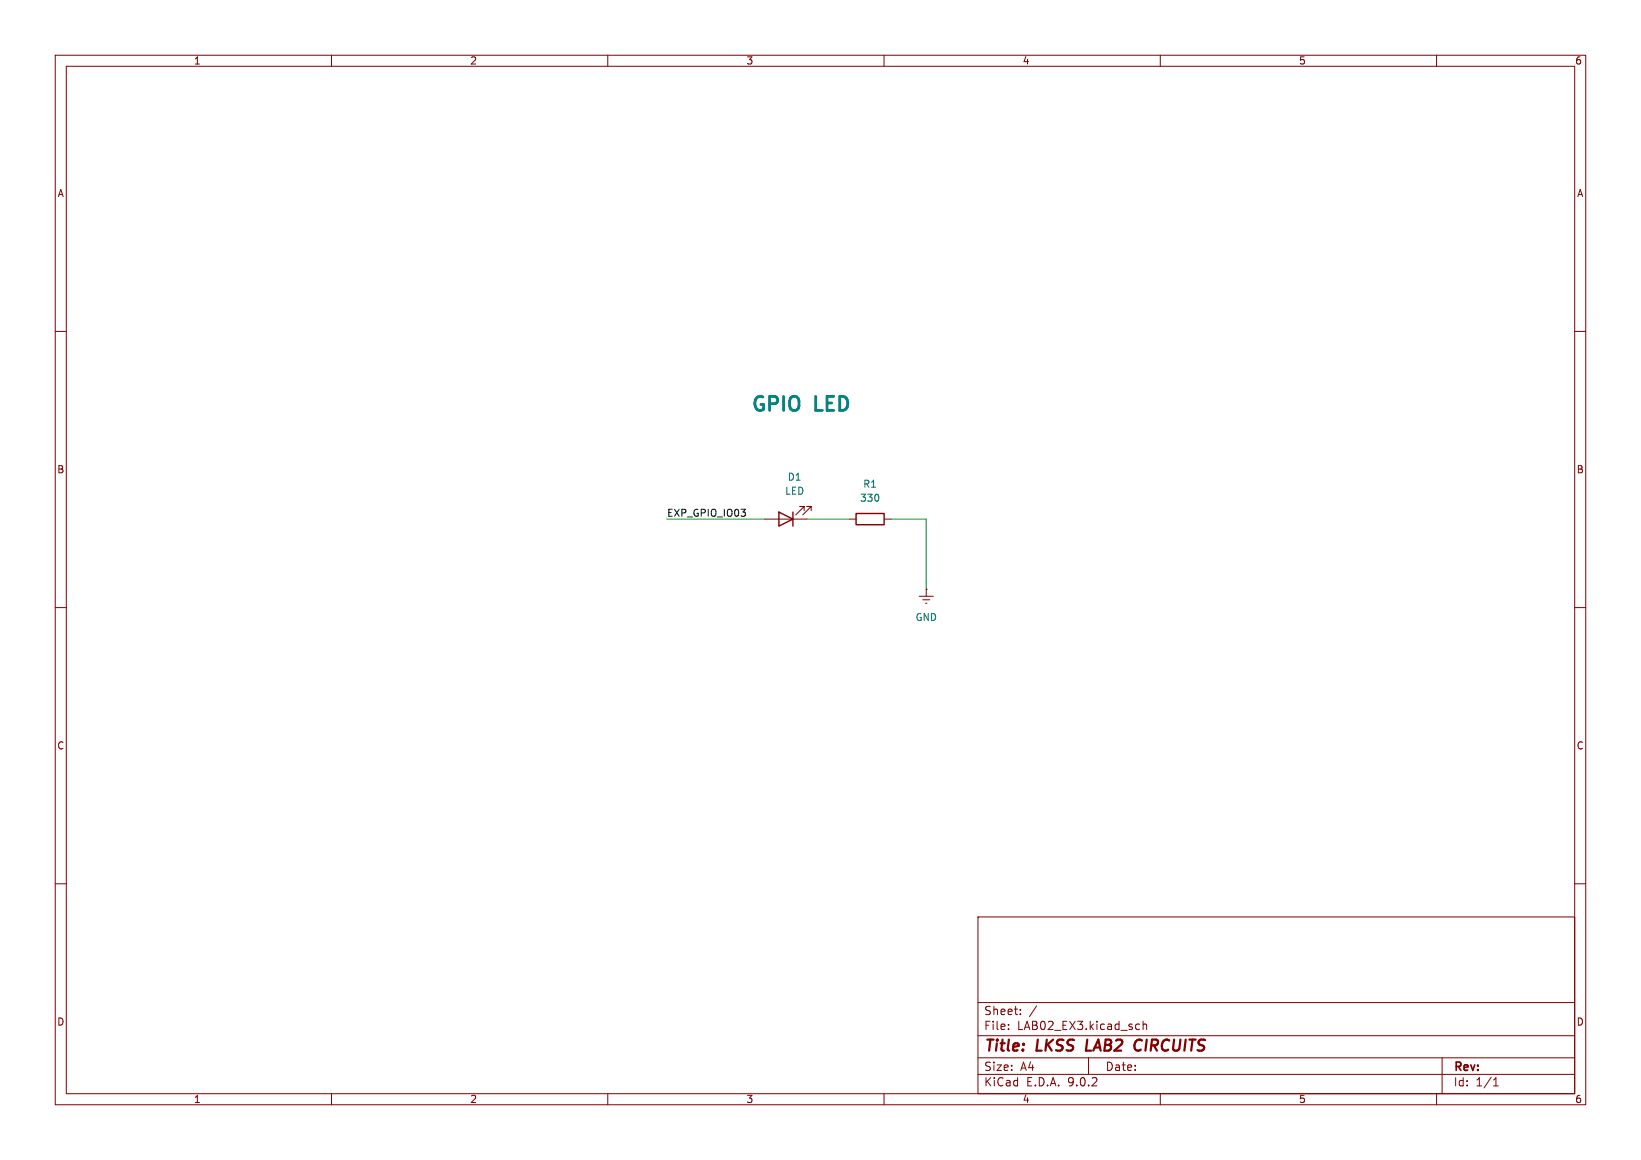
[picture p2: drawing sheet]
<svg xmlns="http://www.w3.org/2000/svg" width="297mm" height="210mm" viewBox="0 0 297 210" stroke-linecap="round" stroke-linejoin="round" font-family="sans-serif">
<g fill="none" stroke="#840000" stroke-width=".18">
<path d="M10 10h277v190h-277zM12 12h273v186h-273zM60 10v2M110 10v2M160 10v2M210 10v2M260 10v2M10 60h2M285 60h2M138.4 94h7.6M145.5 92.5v-.8h-.7h.7l-1.5 1.5M146.8 92.5v-.8h-.8h.8l-1.5 1.5"/>
<path d="M153.7 94h1.2M160 94h1.3M10 110h2M166.4 108h2.5M167 108.6h1.3M167.5 109.2h.3M167.6 106.7h.1M167.6 106.7v1.3M285 110h2M10 160h2M177 166h108v32h-108zM285 160h2"/>
<path d="M60 198v2M110 198v2M160 198v2M177 194.5h108M177 191.5h108M177 187.5h108M177 181.5h108M182.5 186.3v.1M182.5 185.5v.1M184.7 183.6v.1M184.7 182.8v.1M187.6 182.1l-1.3 2"/>
<path d="M197 191.5v3M205.8 185.4l.4 .1M206.2 186.3l-.4 .1M206.9 185.5l.2-.1 .4 .1v.9M206.9 184.9v1.5M210 198v2M260 198v2M261 191.5v6.5M270.3 196.6h.9M270.3 195.5l.4-.4v1.5"/>
</g>
<path d="M196.8 188.2l-.3 2h1M205.6 190.1l.3 .1 .5-.1M206.3 188.2l-.5 .1-.2 .2" fill="none" stroke="#840000" stroke-width=".4"/>
<path d="M141 92.7l2.5 1.3-2.5 1.3zM143.5 92.7v2.6M154.9 93h5.1v2h-5.1z" fill="none" stroke="#840000" stroke-width=".25"/>
<path d="M120.6 94h17.8M146 94h7.7M161.3 94h6.3v12.7" fill="none" stroke="#009600" stroke-width=".18"/>
<g font-size="3.5" fill="#008484">
<text x="135.6" y="75.2">GPIO</text>
<text x="147.5" y="75.2">LED</text>
</g>
<g font-size="2.8" fill="#840000">
<text x="178" y="190.9">Title:</text>
<text x="187.7" y="190.9">LKSS</text>
<text x="197.4" y="190.9">LAB2</text>
<text x="207" y="190.9">CIRCUITS</text>
</g>
<g font-size="2.1" fill="#840000">
<text x="178" y="184">Sheet:</text>
<text x="178" y="186.7">File:</text>
<text x="184.1" y="186.7">LAB02_EX3.kicad_sch</text>
<text x="178" y="196.9">KiCad</text>
<text x="178" y="194.1">Size:</text>
<text x="184.7" y="194.1">A4</text>
<text x="185.7" y="196.9">E.D.A.</text>
<text x="193.3" y="196.9">9.0.2</text>
<text x="200" y="194.1">Date:</text>
<text x="263" y="194.3">Rev:</text>
<text x="263" y="196.9">Id:</text>
<text x="267.1" y="196.9">1/1</text>
</g>
<g font-size="1.8" fill="#840000">
<text x="35" y="11.9">1</text>
<text x="85" y="11.9">2</text>
<text x="135" y="11.9">3</text>
<text x="185" y="11.9">4</text>
<text x="235" y="11.9">5</text>
<text x="285" y="11.9">6</text>
<text x="10.3" y="35.9">A</text>
<text x="285.3" y="35.9">A</text>
<text x="10.3" y="85.9">B</text>
<text x="285.3" y="85.9">B</text>
<text x="10.3" y="135.9">C</text>
<text x="285.3" y="135.9">C</text>
<text x="10.3" y="185.9">D</text>
<text x="285.3" y="185.9">D</text>
<text x="35" y="199.9">1</text>
<text x="85" y="199.9">2</text>
<text x="135" y="199.9">3</text>
<text x="185" y="199.9">4</text>
<text x="235" y="199.9">5</text>
<text x="285" y="199.9">6</text>
</g>
<g font-size="1.8" fill="#006464">
<text x="142" y="89.8">LED</text>
<text x="142.5" y="87.2">D1</text>
<text x="156.1" y="88.5">R1</text>
<text x="155.6" y="91">330</text>
<text x="165.6" y="112.6">GND</text>
</g>
<text font-size="1.8" fill="#0f0f0f" x="120.6" y="93.6">EXP_GPIO_IO03</text>
</svg>
